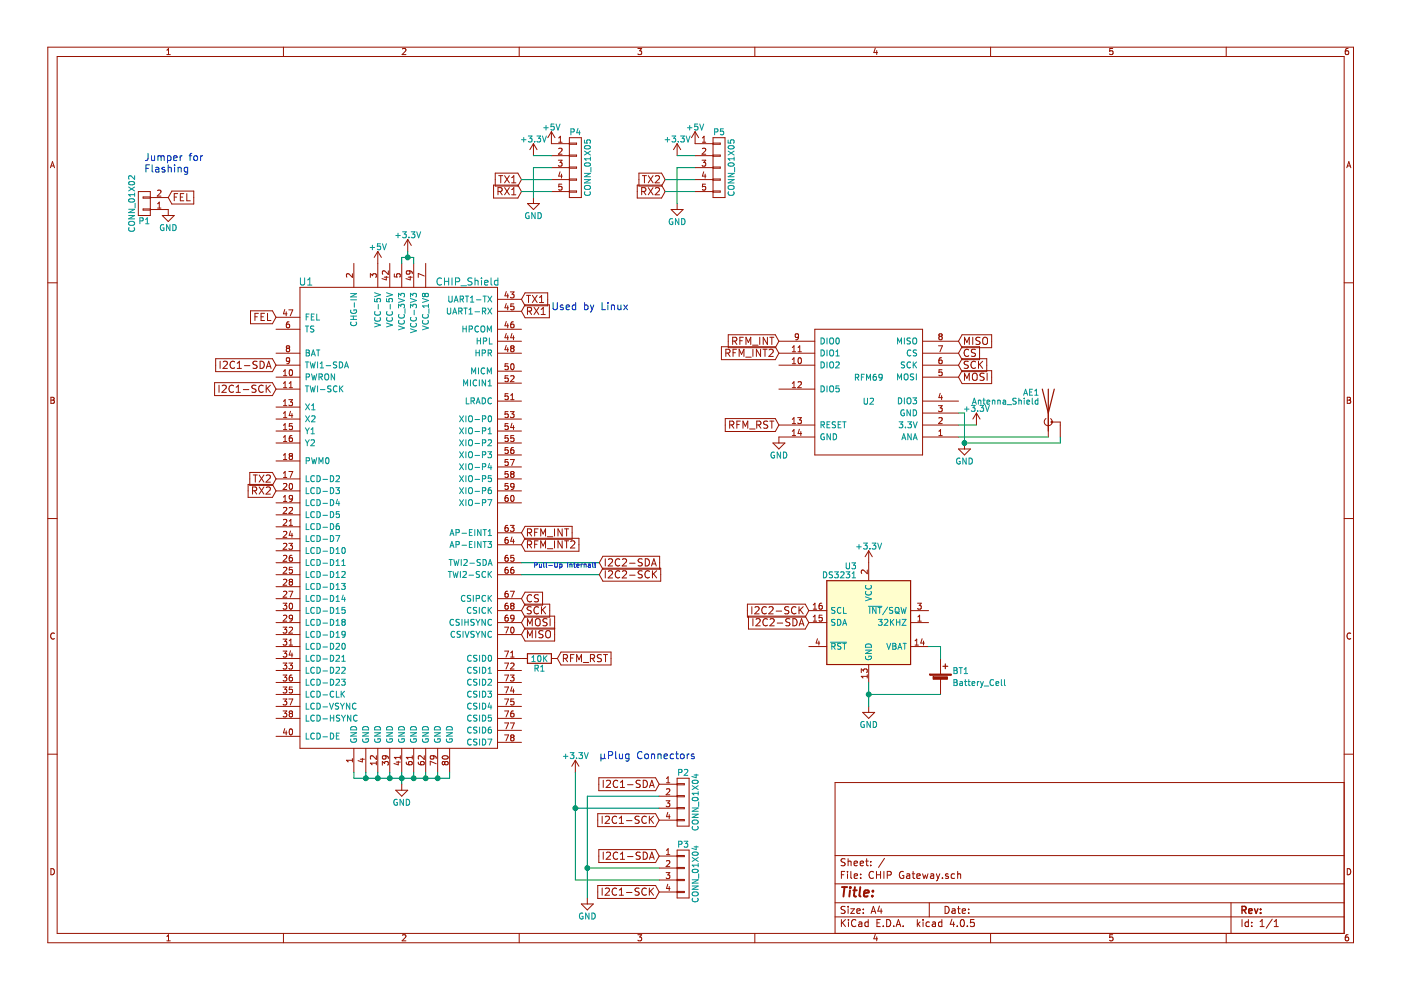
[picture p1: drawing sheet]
EESchema Schematic File Version 2
LIBS:power
LIBS:device
LIBS:transistors
LIBS:conn
LIBS:linear
LIBS:regul
LIBS:74xx
LIBS:cmos4000
LIBS:adc-dac
LIBS:memory
LIBS:xilinx
LIBS:microcontrollers
LIBS:dsp
LIBS:microchip
LIBS:analog_switches
LIBS:motorola
LIBS:texas
LIBS:intel
LIBS:audio
LIBS:interface
LIBS:digital-audio
LIBS:philips
LIBS:display
LIBS:cypress
LIBS:siliconi
LIBS:opto
LIBS:atmel
LIBS:contrib
LIBS:valves
LIBS:chip_shield
LIBS:rfm69
LIBS:maxim
LIBS:CHIP Gateway-cache
EELAYER 25 0
EELAYER END
$Descr A4 11693 8268
encoding utf-8
Sheet 1 1
Title ""
Date ""
Rev ""
Comp ""
Comment1 ""
Comment2 ""
Comment3 ""
Comment4 ""
$EndDescr
$Comp
L CHIP_Shield U1
U 1 1
P 3350 5300
F 0 "U1" H 2550 8250 60  0000 C CNN
F 1 "CHIP_Shield" H 3900 8250 60  0000 C CNN
F 2 "CHIP:CHIP" H 3350 5300 60  0001 C CNN
F 3 "" H 3350 5300 60  0001 C CNN
	1    3350 5300
	1    0    0    -1  
$EndComp
$Comp
L RFM69 U2
U 1 1
P 7250 3250
F 0 "U2" H 7250 3150 50  0000 C CNN
F 1 "RFM69" H 7250 3350 50  0000 C CNN
F 2 "RFM69:RFM69CW" H 7250 2850 50  0001 C CNN
F 3 "DOCUMENTATION" H 7300 2750 50  0001 C CNN
	1    7250 3250
	1    0    0    -1  
$EndComp
Text GLabel 8000 2850 2    60   Input ~ 0
MISO
Text GLabel 8000 2950 2    60   Input ~ 0
CS
Text GLabel 8000 3050 2    60   Input ~ 0
SCK
Text GLabel 8000 3150 2    60   Input ~ 0
MOSI
Text GLabel 4350 5300 2    60   Input ~ 0
MISO
Text GLabel 4350 5100 2    60   Input ~ 0
SCK
Text GLabel 4350 5000 2    60   Input ~ 0
CS
Text GLabel 4350 5200 2    60   Input ~ 0
MOSI
$Comp
L R R1
U 1 1
P 4500 5500
F 0 "R1" V 4580 5500 50  0000 C CNN
F 1 "10K" V 4500 5500 50  0000 C CNN
F 2 "Resistors_SMD:R_0805_HandSoldering" V 4430 5500 50  0001 C CNN
F 3 "" H 4500 5500 50  0000 C CNN
	1    4500 5500
	0    1    1    0   
$EndComp
Text GLabel 6500 3550 0    60   Input ~ 0
RFM_RST
Text GLabel 4650 5500 2    60   Input ~ 0
RFM_RST
$Comp
L GND #PWR01
U 1 1
P 6500 3650
F 0 "#PWR01" H 6500 3400 50  0001 C CNN
F 1 "GND" H 6500 3500 50  0000 C CNN
F 2 "" H 6500 3650 50  0000 C CNN
F 3 "" H 6500 3650 50  0000 C CNN
	1    6500 3650
	1    0    0    -1  
$EndComp
$Comp
L GND #PWR02
U 1 1
P 8050 3700
F 0 "#PWR02" H 8050 3450 50  0001 C CNN
F 1 "GND" H 8050 3550 50  0000 C CNN
F 2 "" H 8050 3700 50  0000 C CNN
F 3 "" H 8050 3700 50  0000 C CNN
	1    8050 3700
	1    0    0    -1  
$EndComp
Wire Wire Line
	8000 3450 8050 3450
Wire Wire Line
	8050 3450 8050 3700
$Comp
L GND #PWR03
U 1 1
P 3350 6550
F 0 "#PWR03" H 3350 6300 50  0001 C CNN
F 1 "GND" H 3350 6400 50  0000 C CNN
F 2 "" H 3350 6550 50  0000 C CNN
F 3 "" H 3350 6550 50  0000 C CNN
	1    3350 6550
	1    0    0    -1  
$EndComp
Wire Wire Line
	2950 6450 2950 6500
Wire Wire Line
	2950 6500 3750 6500
Wire Wire Line
	3350 6450 3350 6550
Wire Wire Line
	3050 6450 3050 6500
Connection ~ 3050 6500
Wire Wire Line
	3150 6450 3150 6500
Connection ~ 3150 6500
Wire Wire Line
	3250 6450 3250 6500
Connection ~ 3250 6500
Connection ~ 3350 6500
Wire Wire Line
	3450 6500 3450 6450
Wire Wire Line
	3550 6500 3550 6450
Connection ~ 3450 6500
Wire Wire Line
	3650 6500 3650 6450
Connection ~ 3550 6500
Wire Wire Line
	3750 6500 3750 6450
Connection ~ 3650 6500
Text GLabel 6500 2850 0    60   Input ~ 0
RFM_INT
Text GLabel 4350 2500 2    60   Input ~ 0
TX1
Text GLabel 4350 2600 2    60   Input ~ 0
RX1
Text Notes 4600 2600 0    60   ~ 0
Used by Linux
Text GLabel 2300 4000 0    60   Input ~ 0
TX2
Text GLabel 2300 4100 0    60   Input ~ 0
RX2
Text GLabel 2300 3050 0    60   Input ~ 0
I2C1-SDA
Text GLabel 2300 3250 0    60   Input ~ 0
I2C1-SCK
Text GLabel 5000 4700 2    60   Input ~ 0
I2C2-SDA
Text GLabel 5000 4800 2    60   Input ~ 0
I2C2-SCK
$Comp
L CONN_01X02 P1
U 1 1
P 1200 1700
F 0 "P1" H 1200 1850 50  0000 C CNN
F 1 "CONN_01X02" V 1300 1700 50  0000 C CNN
F 2 "Pin_Headers:Pin_Header_Straight_1x02_Pitch2.54mm" H 1200 1700 50  0001 C CNN
F 3 "" H 1200 1700 50  0000 C CNN
	1    1200 1700
	-1   0    0    1   
$EndComp
Text GLabel 2300 2650 0    60   Input ~ 0
FEL
Text GLabel 1400 1650 2    60   Input ~ 0
FEL
$Comp
L GND #PWR04
U 1 1
P 1400 1750
F 0 "#PWR04" H 1400 1500 50  0001 C CNN
F 1 "GND" H 1400 1600 50  0000 C CNN
F 2 "" H 1400 1750 50  0000 C CNN
F 3 "" H 1400 1750 50  0000 C CNN
	1    1400 1750
	1    0    0    -1  
$EndComp
Text Notes 1200 1450 0    60   ~ 0
Jumper for\nFlashing
$Comp
L DS3231 U3
U 1 1
P 7250 5200
F 0 "U3" H 7150 5675 50  0000 R CNN
F 1 "DS3231" H 7150 5600 50  0000 R CNN
F 2 "Housings_SOIC:SOIC-16W_7.5x10.3mm_Pitch1.27mm" H 7300 4800 50  0001 L CNN
F 3 "" H 7520 5450 50  0001 C CNN
	1    7250 5200
	1    0    0    -1  
$EndComp
$Comp
L Battery_Cell BT1
U 1 1
P 7850 5700
F 0 "BT1" H 7950 5800 50  0000 L CNN
F 1 "Battery_Cell" H 7950 5700 50  0000 L CNN
F 2 "CHIP:CR2032_SLIDE" V 7850 5760 50  0001 C CNN
F 3 "" V 7850 5760 50  0000 C CNN
	1    7850 5700
	1    0    0    -1  
$EndComp
$Comp
L GND #PWR05
U 1 1
P 7250 5900
F 0 "#PWR05" H 7250 5650 50  0001 C CNN
F 1 "GND" H 7250 5750 50  0000 C CNN
F 2 "" H 7250 5900 50  0000 C CNN
F 3 "" H 7250 5900 50  0000 C CNN
	1    7250 5900
	1    0    0    -1  
$EndComp
Wire Wire Line
	7250 5700 7250 5900
Wire Wire Line
	7850 5800 7250 5800
Connection ~ 7250 5800
Wire Wire Line
	7850 5500 7850 5400
Wire Wire Line
	7850 5400 7750 5400
$Comp
L +3.3V #PWR06
U 1 1
P 3400 2100
F 0 "#PWR06" H 3400 1950 50  0001 C CNN
F 1 "+3.3V" H 3400 2240 50  0000 C CNN
F 2 "" H 3400 2100 50  0000 C CNN
F 3 "" H 3400 2100 50  0000 C CNN
	1    3400 2100
	1    0    0    -1  
$EndComp
Wire Wire Line
	3350 2200 3350 2150
Wire Wire Line
	3350 2150 3450 2150
Wire Wire Line
	3400 2150 3400 2100
Wire Wire Line
	3450 2150 3450 2200
Connection ~ 3400 2150
$Comp
L +3.3V #PWR07
U 1 1
P 8150 3550
F 0 "#PWR07" H 8150 3400 50  0001 C CNN
F 1 "+3.3V" H 8150 3690 50  0000 C CNN
F 2 "" H 8150 3550 50  0000 C CNN
F 3 "" H 8150 3550 50  0000 C CNN
	1    8150 3550
	1    0    0    -1  
$EndComp
$Comp
L +3.3V #PWR08
U 1 1
P 7250 4700
F 0 "#PWR08" H 7250 4550 50  0001 C CNN
F 1 "+3.3V" H 7250 4840 50  0000 C CNN
F 2 "" H 7250 4700 50  0000 C CNN
F 3 "" H 7250 4700 50  0000 C CNN
	1    7250 4700
	1    0    0    -1  
$EndComp
Text GLabel 6750 5200 0    60   Input ~ 0
I2C2-SDA
Text GLabel 6750 5100 0    60   Input ~ 0
I2C2-SCK
$Comp
L CONN_01X04 P3
U 1 1
P 5700 7300
F 0 "P3" H 5700 7550 50  0000 C CNN
F 1 "CONN_01X04" V 5800 7300 50  0000 C CNN
F 2 "Pin_Headers:Pin_Header_Straight_1x04_Pitch2.54mm" H 5700 7300 50  0001 C CNN
F 3 "" H 5700 7300 50  0000 C CNN
	1    5700 7300
	1    0    0    -1  
$EndComp
$Comp
L CONN_01X04 P2
U 1 1
P 5700 6700
F 0 "P2" H 5700 6950 50  0000 C CNN
F 1 "CONN_01X04" V 5800 6700 50  0000 C CNN
F 2 "Pin_Headers:Pin_Header_Straight_1x04_Pitch2.54mm" H 5700 6700 50  0001 C CNN
F 3 "" H 5700 6700 50  0000 C CNN
	1    5700 6700
	1    0    0    -1  
$EndComp
Text GLabel 5500 6550 0    60   Input ~ 0
I2C1-SDA
Text GLabel 5500 7150 0    60   Input ~ 0
I2C1-SDA
Text GLabel 5500 6850 0    60   Input ~ 0
I2C1-SCK
Text GLabel 5500 7450 0    60   Input ~ 0
I2C1-SCK
$Comp
L GND #PWR09
U 1 1
P 4900 7500
F 0 "#PWR09" H 4900 7250 50  0001 C CNN
F 1 "GND" H 4900 7350 50  0000 C CNN
F 2 "" H 4900 7500 50  0000 C CNN
F 3 "" H 4900 7500 50  0000 C CNN
	1    4900 7500
	1    0    0    -1  
$EndComp
$Comp
L +3.3V #PWR010
U 1 1
P 4800 6450
F 0 "#PWR010" H 4800 6300 50  0001 C CNN
F 1 "+3.3V" H 4800 6590 50  0000 C CNN
F 2 "" H 4800 6450 50  0000 C CNN
F 3 "" H 4800 6450 50  0000 C CNN
	1    4800 6450
	1    0    0    -1  
$EndComp
Wire Wire Line
	4800 6450 4800 7350
Wire Wire Line
	4800 6750 5500 6750
Wire Wire Line
	4800 7350 5500 7350
Connection ~ 4800 6750
Wire Wire Line
	4900 6650 4900 7500
Wire Wire Line
	4900 7250 5500 7250
Wire Wire Line
	5500 6650 4900 6650
Connection ~ 4900 7250
Text Notes 5000 6350 0    60   ~ 0
µPlug Connectors
Wire Wire Line
	5000 4700 4350 4700
Wire Wire Line
	4350 4800 5000 4800
Text Notes 4450 4750 0    40   ~ 0
Pull-Up internal!
$Comp
L Antenna_Shield AE1
U 1 1
P 8750 3450
F 0 "AE1" H 8675 3625 50  0000 R CNN
F 1 "Antenna_Shield" H 8675 3550 50  0000 R CNN
F 2 "RFM69:U.FL-COAX" H 8750 3550 50  0001 C CNN
F 3 "" H 8750 3550 50  0001 C CNN
	1    8750 3450
	1    0    0    -1  
$EndComp
Wire Wire Line
	8150 3550 8000 3550
Wire Wire Line
	8000 3650 8750 3650
Wire Wire Line
	8850 3650 8850 3700
Wire Wire Line
	8850 3700 8050 3700
Connection ~ 8050 3700
Text GLabel 4350 4450 2    60   Input ~ 0
RFM_INT
$Comp
L CONN_01X05 P5
U 1 1
P 6000 1400
F 0 "P5" H 6000 1700 50  0000 C CNN
F 1 "CONN_01X05" V 6100 1400 50  0000 C CNN
F 2 "Connectors_JST:JST_XH_S05B-XH-A_05x2.50mm_Angled" H 6000 1400 50  0001 C CNN
F 3 "" H 6000 1400 50  0000 C CNN
	1    6000 1400
	1    0    0    -1  
$EndComp
$Comp
L CONN_01X05 P4
U 1 1
P 4800 1400
F 0 "P4" H 4800 1700 50  0000 C CNN
F 1 "CONN_01X05" V 4900 1400 50  0000 C CNN
F 2 "Connectors_JST:JST_XH_S05B-XH-A_05x2.50mm_Angled" H 4800 1400 50  0001 C CNN
F 3 "" H 4800 1400 50  0000 C CNN
	1    4800 1400
	1    0    0    -1  
$EndComp
$Comp
L +5V #PWR011
U 1 1
P 3150 2200
F 0 "#PWR011" H 3150 2050 50  0001 C CNN
F 1 "+5V" H 3150 2340 50  0000 C CNN
F 2 "" H 3150 2200 50  0000 C CNN
F 3 "" H 3150 2200 50  0000 C CNN
	1    3150 2200
	1    0    0    -1  
$EndComp
$Comp
L +5V #PWR012
U 1 1
P 4600 1200
F 0 "#PWR012" H 4600 1050 50  0001 C CNN
F 1 "+5V" H 4600 1340 50  0000 C CNN
F 2 "" H 4600 1200 50  0000 C CNN
F 3 "" H 4600 1200 50  0000 C CNN
	1    4600 1200
	1    0    0    -1  
$EndComp
$Comp
L +5V #PWR013
U 1 1
P 5800 1200
F 0 "#PWR013" H 5800 1050 50  0001 C CNN
F 1 "+5V" H 5800 1340 50  0000 C CNN
F 2 "" H 5800 1200 50  0000 C CNN
F 3 "" H 5800 1200 50  0000 C CNN
	1    5800 1200
	1    0    0    -1  
$EndComp
$Comp
L +3.3V #PWR014
U 1 1
P 4450 1300
F 0 "#PWR014" H 4450 1150 50  0001 C CNN
F 1 "+3.3V" H 4450 1440 50  0000 C CNN
F 2 "" H 4450 1300 50  0000 C CNN
F 3 "" H 4450 1300 50  0000 C CNN
	1    4450 1300
	1    0    0    -1  
$EndComp
$Comp
L +3.3V #PWR015
U 1 1
P 5650 1300
F 0 "#PWR015" H 5650 1150 50  0001 C CNN
F 1 "+3.3V" H 5650 1440 50  0000 C CNN
F 2 "" H 5650 1300 50  0000 C CNN
F 3 "" H 5650 1300 50  0000 C CNN
	1    5650 1300
	1    0    0    -1  
$EndComp
Wire Wire Line
	5650 1300 5800 1300
Wire Wire Line
	4450 1300 4600 1300
$Comp
L GND #PWR016
U 1 1
P 4450 1650
F 0 "#PWR016" H 4450 1400 50  0001 C CNN
F 1 "GND" H 4450 1500 50  0000 C CNN
F 2 "" H 4450 1650 50  0000 C CNN
F 3 "" H 4450 1650 50  0000 C CNN
	1    4450 1650
	1    0    0    -1  
$EndComp
$Comp
L GND #PWR017
U 1 1
P 5650 1700
F 0 "#PWR017" H 5650 1450 50  0001 C CNN
F 1 "GND" H 5650 1550 50  0000 C CNN
F 2 "" H 5650 1700 50  0000 C CNN
F 3 "" H 5650 1700 50  0000 C CNN
	1    5650 1700
	1    0    0    -1  
$EndComp
Wire Wire Line
	5650 1700 5650 1400
Wire Wire Line
	5650 1400 5800 1400
Wire Wire Line
	4450 1650 4450 1400
Wire Wire Line
	4450 1400 4600 1400
Text GLabel 4350 1500 0    60   Input ~ 0
TX1
Text GLabel 4350 1600 0    60   Input ~ 0
RX1
Text GLabel 5550 1500 0    60   Input ~ 0
TX2
Text GLabel 5550 1600 0    60   Input ~ 0
RX2
Wire Wire Line
	5550 1600 5800 1600
Wire Wire Line
	5800 1500 5550 1500
Wire Wire Line
	4600 1500 4350 1500
Wire Wire Line
	4350 1600 4600 1600
Text GLabel 6500 2950 0    60   Input ~ 0
RFM_INT2
Text GLabel 4350 4550 2    60   Input ~ 0
RFM_INT2
$EndSCHEMATC
